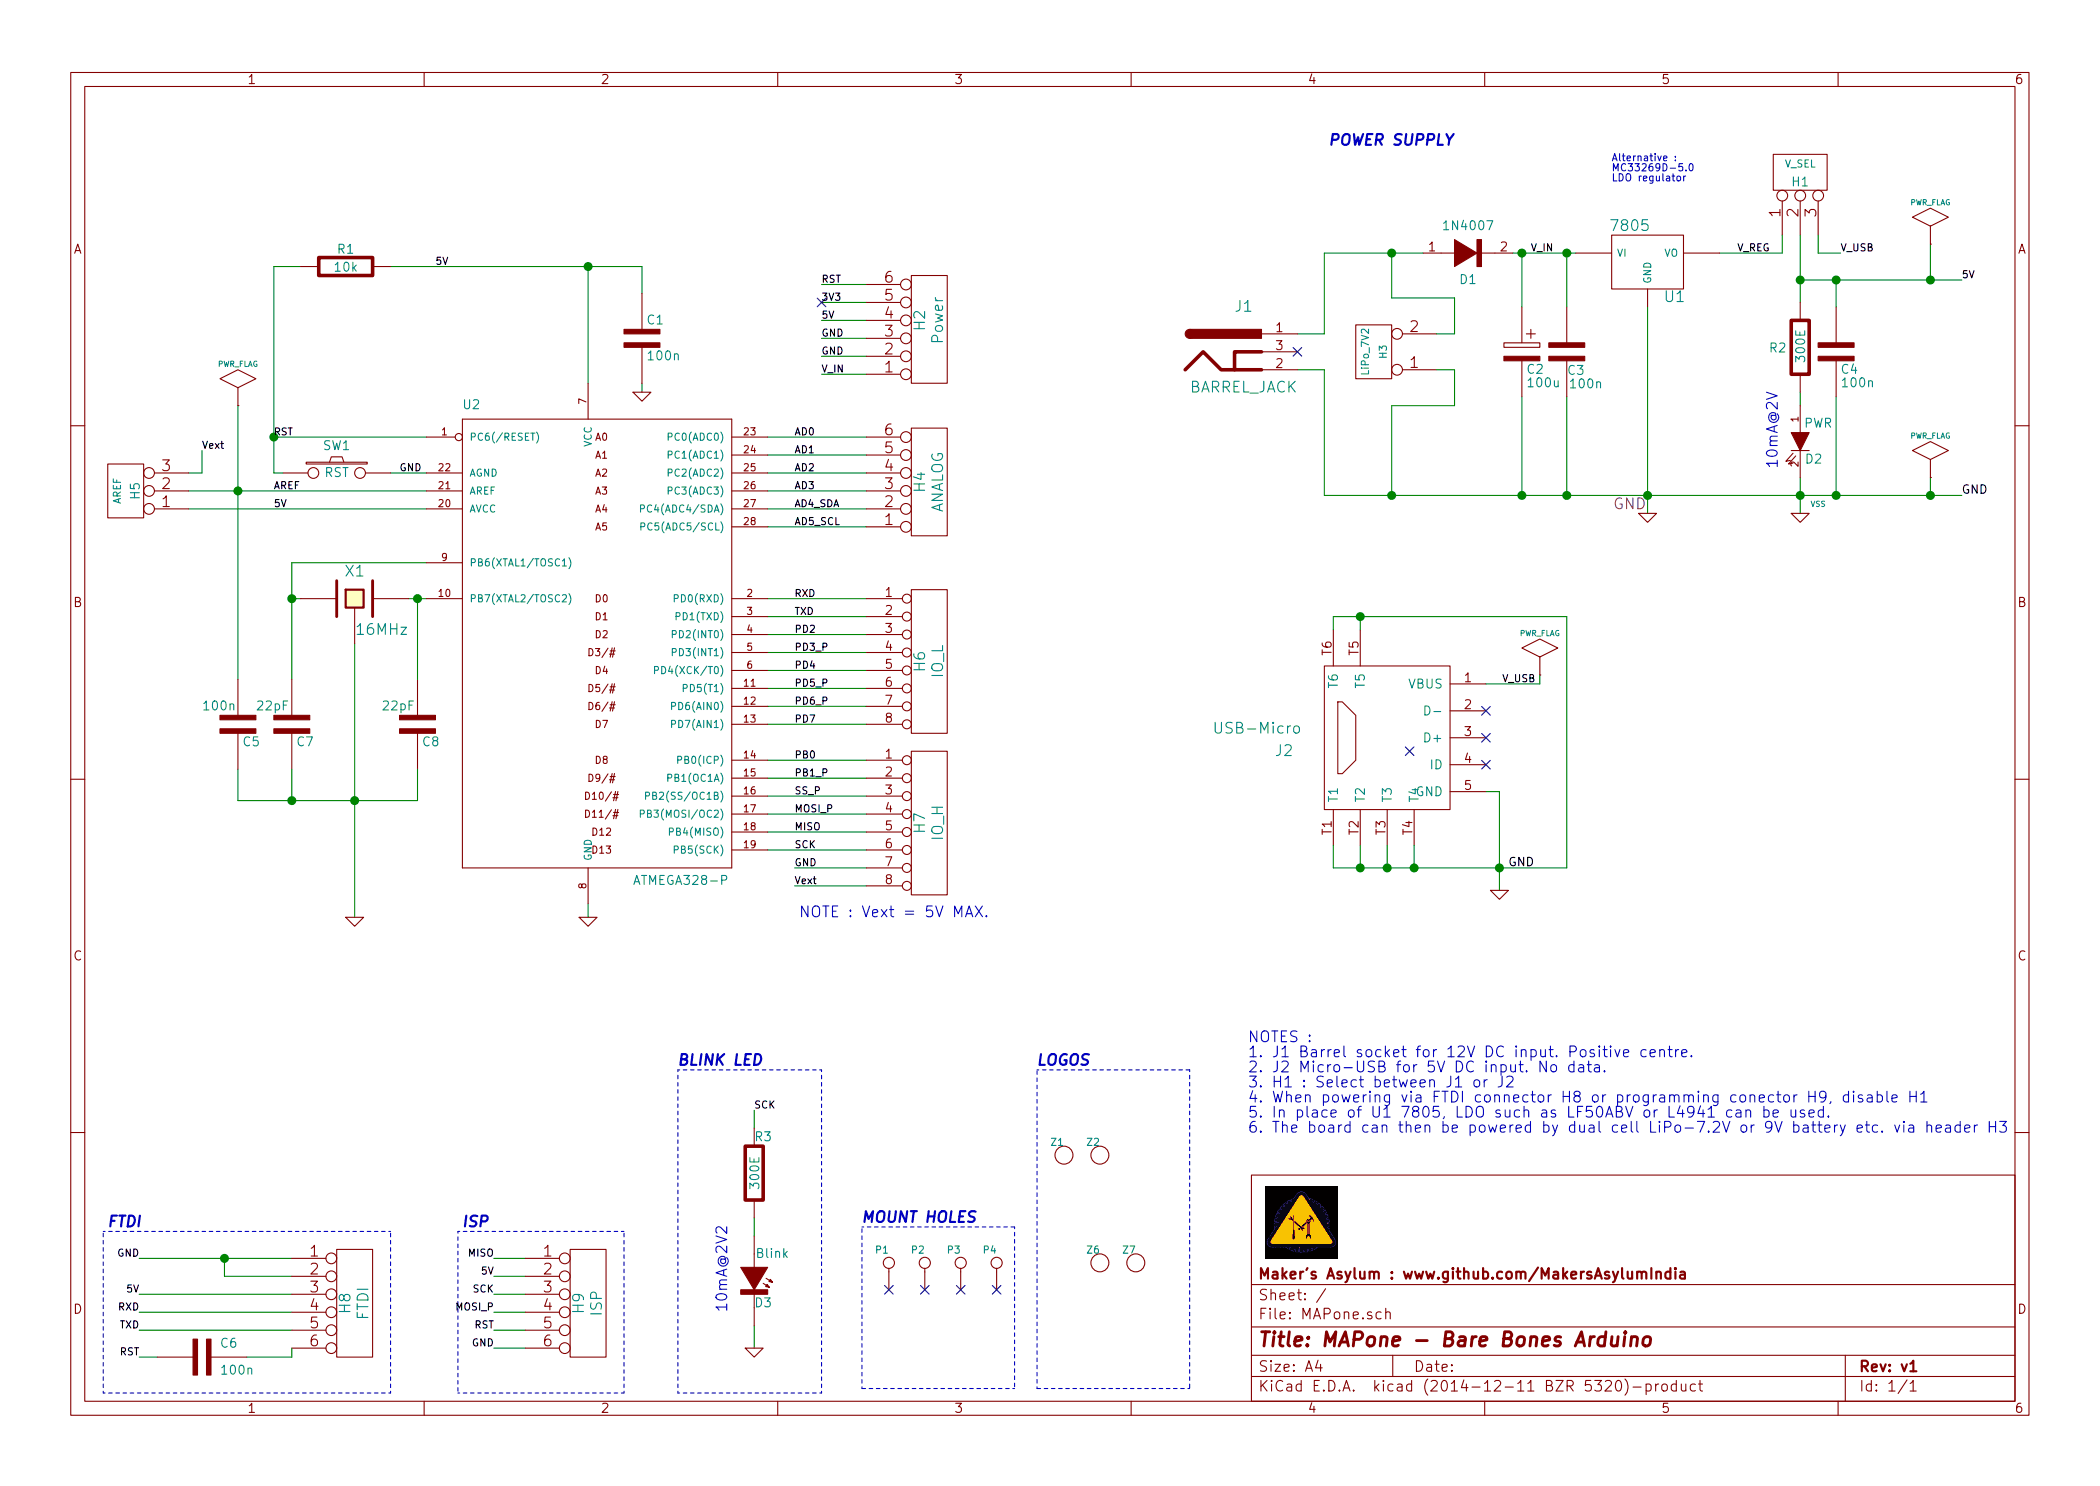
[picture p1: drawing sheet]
EESchema Schematic File Version 2
LIBS:MAPone
LIBS:power
LIBS:MAPone-cache
EELAYER 25 0
EELAYER END
$Descr A4 11693 8268
encoding utf-8
Sheet 1 1
Title "MAPone - Bare Bones Arduino"
Date ""
Rev "v1"
Comp "Maker's Asylum : www.github.com/MakersAsylumIndia"
Comment1 ""
Comment2 ""
Comment3 ""
Comment4 ""
$EndDescr
Text Notes 8975 1000 0    40   ~ 0
Alternative :\nMC33269D-5.0\nLDO regulator
Wire Wire Line
	7375 2750 10925 2750
Wire Wire Line
	7375 2750 7375 2050
Wire Wire Line
	7375 2050 7225 2050
Wire Wire Line
	1325 4275 1325 4450
Connection ~ 1325 2725
Wire Wire Line
	4200 7375 4200 7500
Wire Wire Line
	4200 6175 4200 6275
Wire Wire Line
	1050 2725 2375 2725
Connection ~ 10025 1550
Wire Wire Line
	10025 1300 10025 1675
Wire Wire Line
	4575 2075 4825 2075
Wire Wire Line
	4575 1875 4825 1875
Wire Wire Line
	4575 1675 4825 1675
Wire Wire Line
	4825 4925 4425 4925
Wire Wire Line
	4275 2725 4825 2725
Wire Wire Line
	4275 2525 4825 2525
Wire Wire Line
	10125 1300 10125 1400
Wire Wire Line
	10125 1400 10250 1400
Connection ~ 10750 2750
Wire Wire Line
	10750 2750 10750 2650
Connection ~ 10225 2750
Wire Wire Line
	10225 2750 10225 2200
Connection ~ 9175 2750
Connection ~ 8725 1400
Wire Wire Line
	10025 2175 10025 2250
Connection ~ 8725 2750
Wire Wire Line
	8725 2750 8725 2200
Wire Wire Line
	8475 2200 8475 2750
Connection ~ 10025 2750
Wire Wire Line
	8475 1400 8475 1700
Wire Wire Line
	9175 1700 9175 2850
Wire Wire Line
	10025 2650 10025 2850
Wire Wire Line
	8725 1400 8725 1700
Wire Wire Line
	10225 1700 10225 1550
Connection ~ 10225 1550
Wire Wire Line
	8425 1400 8775 1400
Wire Notes Line
	2550 6850 3475 6850
Wire Notes Line
	2550 6850 2550 7750
Wire Notes Line
	2550 7750 3475 7750
Wire Notes Line
	3475 7750 3475 6850
Wire Wire Line
	2750 7400 2925 7400
Wire Wire Line
	2750 7200 2925 7200
Wire Wire Line
	2925 7000 2750 7000
Wire Wire Line
	1375 7550 1625 7550
Wire Wire Line
	1625 7550 1625 7500
Wire Wire Line
	1625 7300 775  7300
Connection ~ 1250 7000
Wire Wire Line
	1250 7000 1250 7100
Wire Wire Line
	1250 7100 1625 7100
Wire Wire Line
	4275 4625 4825 4625
Wire Wire Line
	4275 4425 4825 4425
Wire Wire Line
	4275 4225 4825 4225
Wire Wire Line
	4275 3925 4825 3925
Wire Wire Line
	4275 3725 4825 3725
Wire Wire Line
	4275 3525 4825 3525
Wire Wire Line
	4275 3425 4825 3425
Wire Wire Line
	1975 3575 1975 5100
Wire Wire Line
	3575 1475 3575 1625
Connection ~ 1525 2425
Wire Wire Line
	1525 2625 1575 2625
Wire Wire Line
	1525 1475 1525 2625
Wire Wire Line
	4275 2825 4825 2825
Connection ~ 3275 1475
Wire Wire Line
	2375 3125 1625 3125
Wire Wire Line
	2275 3325 2375 3325
Wire Wire Line
	2375 2625 2175 2625
Wire Wire Line
	3275 5025 3275 5100
Wire Wire Line
	1675 3325 1625 3325
Wire Wire Line
	3275 2125 3275 1475
Wire Wire Line
	1525 1475 1675 1475
Wire Wire Line
	2375 2425 1525 2425
Wire Wire Line
	3575 2125 3575 2175
Wire Wire Line
	2375 2825 1050 2825
Wire Wire Line
	4275 3325 4825 3325
Wire Wire Line
	2175 1475 3575 1475
Wire Wire Line
	1625 3125 1625 3775
Wire Wire Line
	4275 3625 4825 3625
Wire Wire Line
	4275 3825 4825 3825
Wire Wire Line
	4275 4025 4825 4025
Wire Wire Line
	4275 4325 4825 4325
Wire Wire Line
	4275 4525 4825 4525
Wire Wire Line
	4275 4725 4825 4725
Wire Wire Line
	775  7000 1625 7000
Wire Wire Line
	1625 7200 775  7200
Wire Wire Line
	1625 7400 775  7400
Wire Wire Line
	875  7550 775  7550
Wire Wire Line
	2750 7100 2925 7100
Wire Wire Line
	2750 7300 2925 7300
Wire Wire Line
	2750 7500 2925 7500
Wire Notes Line
	2175 7750 2175 6850
Wire Notes Line
	2175 7750 575  7750
Wire Notes Line
	575  7750 575  6850
Wire Notes Line
	575  6850 2175 6850
Connection ~ 8475 2750
Wire Wire Line
	4275 2425 4825 2425
Wire Wire Line
	4275 2625 4825 2625
Wire Wire Line
	4825 4825 4425 4825
Wire Wire Line
	4275 2925 4825 2925
Wire Wire Line
	4575 1575 4825 1575
Wire Wire Line
	4575 1775 4825 1775
Wire Wire Line
	4575 1975 4825 1975
Wire Wire Line
	9925 1300 9925 1400
Wire Wire Line
	9925 1400 9575 1400
Wire Wire Line
	10025 1550 10925 1550
Wire Wire Line
	1050 2625 1125 2625
Wire Wire Line
	1125 2625 1125 2500
Wire Wire Line
	4200 6775 4200 6875
Wire Wire Line
	10750 1350 10750 1550
Connection ~ 10750 1550
Wire Wire Line
	1325 2250 1325 3775
$Comp
L C_CPL C5
U 1 1
P 1325 4025
F 0 "C5" V 1425 4050 50  0000 L CNN
F 1 "100n" V 1225 3825 50  0000 L CNN
F 2 "MAPone.pretty:C_0805_HandSoldering" H 1325 4025 60  0001 C CNN
F 3 "" H 1325 4025 60  0001 C CNN
	1    1325 4025
	0    1    1    0   
$EndComp
$Comp
L PWR_FLAG #FLG01
U 1 1
P 1325 2250
F 0 "#FLG01" H 1325 2520 30  0001 C CNN
F 1 "PWR_FLAG" H 1325 2480 30  0000 C CNN
F 2 "" H 1325 2250 60  0001 C CNN
F 3 "" H 1325 2250 60  0001 C CNN
	1    1325 2250
	1    0    0    -1  
$EndComp
$Comp
L PWR_FLAG #FLG02
U 1 1
P 10750 1350
F 0 "#FLG02" H 10750 1620 30  0001 C CNN
F 1 "PWR_FLAG" H 10750 1580 30  0000 C CNN
F 2 "" H 10750 1350 60  0001 C CNN
F 3 "" H 10750 1350 60  0001 C CNN
	1    10750 1350
	1    0    0    -1  
$EndComp
NoConn ~ 4575 1675
Text Label 4200 6175 0    40   ~ 0
SCK
$Comp
L GND #PWR03
U 1 1
P 4200 7500
F 0 "#PWR03" H 4200 7500 30  0001 C CNN
F 1 "GND" H 4200 7430 30  0001 C CNN
F 2 "" H 4200 7500 60  0001 C CNN
F 3 "" H 4200 7500 60  0001 C CNN
	1    4200 7500
	1    0    0    -1  
$EndComp
$Comp
L R_CPL R3
U 1 1
P 4200 6525
F 0 "R3" V 4000 6575 50  0000 C CNN
F 1 "300E" H 4200 6525 50  0000 C CNN
F 2 "MAPone.pretty:R_0805_HandSoldering" H 4200 6525 60  0001 C CNN
F 3 "" H 4200 6525 60  0001 C CNN
	1    4200 6525
	0    1    1    0   
$EndComp
$Comp
L LED_CPL D3
U 1 1
P 4200 7125
F 0 "D3" V 4325 7175 50  0000 C CNN
F 1 "Blink" V 4050 7225 50  0000 C CNN
F 2 "MAPone.pretty:LED-3MM" H 4200 7125 60  0001 C CNN
F 3 "" H 4200 7125 60  0001 C CNN
	1    4200 7125
	0    1    1    0   
$EndComp
Text Label 1525 2725 0    40   ~ 0
AREF
Text Label 1125 2500 0    40   ~ 0
Vext
$Comp
L CONN_3 H5
U 1 1
P 700 2725
F 0 "H5" V 650 2725 50  0000 C CNN
F 1 "AREF" V 750 2725 40  0000 C CNN
F 2 "MAPone.pretty:Header_A_REF" H 700 2725 60  0001 C CNN
F 3 "" H 700 2725 60  0001 C CNN
	1    700  2725
	-1   0    0    1   
$EndComp
Text Label 2225 2625 0    40   ~ 0
GND
Text Label 4575 1675 0    40   ~ 0
3V3
Text Label 4575 2075 0    40   ~ 0
V_IN
Text Label 4575 1975 0    40   ~ 0
GND
Text Label 4575 1875 0    40   ~ 0
GND
Text Label 4575 1775 0    40   ~ 0
5V
Text Label 4575 1575 0    40   ~ 0
RST
$Comp
L CONN_6 H2
U 1 1
P 5175 1825
F 0 "H2" V 5125 1775 60  0000 C CNN
F 1 "Power" V 5225 1775 60  0000 C CNN
F 2 "MAPone.pretty:Socket_Strip_Straight_1x06" H 5175 1825 60  0001 C CNN
F 3 "" H 5175 1825 60  0001 C CNN
	1    5175 1825
	1    0    0    1   
$EndComp
$Comp
L CONN_6 H4
U 1 1
P 5175 2675
F 0 "H4" V 5125 2675 60  0000 C CNN
F 1 "ANALOG" V 5225 2675 60  0000 C CNN
F 2 "MAPone.pretty:Socket_Strip_Straight_1x06" H 5175 2675 60  0001 C CNN
F 3 "" H 5175 2675 60  0001 C CNN
	1    5175 2675
	1    0    0    1   
$EndComp
Text Label 4425 2925 0    40   ~ 0
AD5_SCL
Text Label 4425 2725 0    40   ~ 0
AD3
Text Label 4425 2625 0    40   ~ 0
AD2
Text Label 4425 2525 0    40   ~ 0
AD1
Text Label 4425 2425 0    40   ~ 0
AD0
Text Label 4425 4925 0    40   ~ 0
Vext
Text Label 4425 4825 0    40   ~ 0
GND
$Comp
L CONN_8 H7
U 1 1
P 5175 4575
F 0 "H7" V 5125 4575 60  0000 C CNN
F 1 "IO_H" V 5225 4575 60  0000 C CNN
F 2 "MAPone.pretty:Socket_Strip_Straight_1x08" H 5175 4575 60  0001 C CNN
F 3 "" H 5175 4575 60  0001 C CNN
	1    5175 4575
	1    0    0    -1  
$EndComp
$Comp
L CONN_8 H6
U 1 1
P 5175 3675
F 0 "H6" V 5125 3675 60  0000 C CNN
F 1 "IO_L" V 5225 3675 60  0000 C CNN
F 2 "MAPone.pretty:Socket_Strip_Straight_1x08" H 5175 3675 60  0001 C CNN
F 3 "" H 5175 3675 60  0001 C CNN
	1    5175 3675
	1    0    0    -1  
$EndComp
Text Label 10250 1400 0    40   ~ 0
V_USB
$Comp
L CONN_3 H1
U 1 1
P 10025 950
F 0 "H1" V 9975 950 50  0000 C CNN
F 1 "V_SEL" V 10075 950 40  0000 C CNN
F 2 "MAPone.pretty:Header_3" V 10175 950 40  0001 C CNN
F 3 "" H 10025 950 60  0001 C CNN
	1    10025 950 
	0    -1   -1   0   
$EndComp
Text Label 9675 1400 0    40   ~ 0
V_REG
$Comp
L CONN_1 P2
U 1 1
P 5150 7025
F 0 "P2" V 5225 7025 40  0000 L CNN
F 1 "CONN_1" H 5150 7080 30  0001 C CNN
F 2 "MAPone.pretty:vite_3mm" H 5150 7025 60  0001 C CNN
F 3 "" H 5150 7025 60  0001 C CNN
	1    5150 7025
	0    -1   -1   0   
$EndComp
$Comp
L CONN_1 P1
U 1 1
P 4950 7025
F 0 "P1" V 5025 7025 40  0000 L CNN
F 1 "CONN_1" H 4950 7080 30  0001 C CNN
F 2 "MAPone.pretty:vite_3mm" H 4950 7025 60  0001 C CNN
F 3 "" H 4950 7025 60  0001 C CNN
	1    4950 7025
	0    -1   -1   0   
$EndComp
Text Notes 7400 800  0    60   Italic 12
POWER SUPPLY
$Comp
L C_Polarized_CPL C2
U 1 1
P 8475 1950
F 0 "C2" V 8575 1975 50  0000 L CNN
F 1 "100u" V 8650 1975 50  0000 L CNN
F 2 "MAPone.pretty:Elko_vert_11.2x6.3mm_RM2.5" H 8475 1950 60  0001 C CNN
F 3 "" H 8475 1950 60  0001 C CNN
	1    8475 1950
	0    1    1    0   
$EndComp
$Comp
L R_CPL R2
U 1 1
P 10025 1925
F 0 "R2" V 10025 2050 50  0000 C CNN
F 1 "300E" H 10030 1920 50  0000 C CNN
F 2 "MAPone.pretty:R_0805_HandSoldering" H 10025 1925 60  0001 C CNN
F 3 "" H 10025 1925 60  0001 C CNN
	1    10025 1925
	0    -1   -1   0   
$EndComp
$Comp
L LED D2
U 1 1
P 10025 2450
F 0 "D2" V 10125 2525 50  0000 C CNN
F 1 "PWR" V 9925 2550 50  0000 C CNN
F 2 "MAPone.pretty:LED-3MM" H 10025 2450 60  0001 C CNN
F 3 "" H 10025 2450 60  0001 C CNN
	1    10025 2450
	0    1    1    0   
$EndComp
$Comp
L GND #PWR04
U 1 1
P 9175 2850
F 0 "#PWR04" H 9175 2850 30  0001 C CNN
F 1 "GND" H 9175 2780 30  0001 C CNN
F 2 "" H 9175 2850 60  0001 C CNN
F 3 "" H 9175 2850 60  0001 C CNN
F 4 "GND" H 9075 2900 60  0000 C CNN "Field1"
	1    9175 2850
	1    0    0    -1  
$EndComp
$Comp
L VSS #PWR05
U 1 1
P 10025 2850
F 0 "#PWR05" H 10025 2850 30  0001 C CNN
F 1 "VSS" H 10125 2900 30  0000 C CNN
F 2 "" H 10025 2850 60  0001 C CNN
F 3 "" H 10025 2850 60  0001 C CNN
	1    10025 2850
	1    0    0    -1  
$EndComp
$Comp
L C_CPL C3
U 1 1
P 8725 1950
F 0 "C3" V 8625 1850 50  0000 L CNN
F 1 "100n" V 8550 1750 50  0000 L CNN
F 2 "MAPone.pretty:C_0805_HandSoldering" H 8725 1950 60  0001 C CNN
F 3 "" H 8725 1950 60  0001 C CNN
	1    8725 1950
	0    -1   -1   0   
$EndComp
Text Label 10925 2750 0    47   ~ 0
GND
Text Label 10925 1550 0    40   ~ 0
5V
Text Label 8525 1400 0    40   ~ 0
V_IN
$Comp
L 7805 U1
U 1 1
P 9175 1450
F 0 "U1" H 9325 1254 60  0000 C CNN
F 1 "7805" H 9075 1650 60  0000 C CNN
F 2 "MAPone.pretty:LM78XXV" H 9175 1450 60  0001 C CNN
F 3 "" H 9175 1450 60  0001 C CNN
	1    9175 1450
	1    0    0    -1  
$EndComp
$Comp
L C_CPL C4
U 1 1
P 10225 1950
F 0 "C4" V 10325 1975 50  0000 L CNN
F 1 "100n" V 10400 1975 50  0000 L CNN
F 2 "MAPone.pretty:C_0805_HandSoldering" H 10225 1950 60  0001 C CNN
F 3 "" H 10225 1950 60  0001 C CNN
	1    10225 1950
	0    1    1    0   
$EndComp
$Comp
L PWR_FLAG #FLG06
U 1 1
P 10750 2650
F 0 "#FLG06" H 10750 2920 30  0001 C CNN
F 1 "PWR_FLAG" H 10750 2880 30  0000 C CNN
F 2 "" H 10750 2650 60  0001 C CNN
F 3 "" H 10750 2650 60  0001 C CNN
	1    10750 2650
	1    0    0    -1  
$EndComp
Text Notes 2575 6825 0    60   Italic 12
ISP
Text Notes 600  6825 0    60   Italic 12
FTDI
Text Label 775  7200 2    40   ~ 0
5V
Text Label 775  7550 2    40   ~ 0
RST
$Comp
L C_CPL C6
U 1 1
P 1125 7550
F 0 "C6" H 1225 7625 50  0000 L CNN
F 1 "100n" H 1225 7475 50  0000 L CNN
F 2 "MAPone.pretty:C_0805_HandSoldering" H 1125 7550 60  0001 C CNN
F 3 "" H 1125 7550 60  0001 C CNN
	1    1125 7550
	1    0    0    -1  
$EndComp
$Comp
L CONN_6 H8
U 1 1
P 1975 7250
F 0 "H8" V 1925 7250 60  0000 C CNN
F 1 "FTDI" V 2025 7250 60  0000 C CNN
F 2 "MAPone.pretty:Header_FTDI" H 1975 7250 60  0001 C CNN
F 3 "" H 1975 7250 60  0001 C CNN
	1    1975 7250
	1    0    0    -1  
$EndComp
Text Label 775  7000 2    40   ~ 0
GND
Text Label 775  7400 2    40   ~ 0
TXD
Text Label 775  7300 2    40   ~ 0
RXD
$Comp
L CONN_6 H9
U 1 1
P 3275 7250
F 0 "H9" V 3225 7250 60  0000 C CNN
F 1 "ISP" V 3325 7250 60  0000 C CNN
F 2 "MAPone.pretty:Header_ICSP" H 3275 7250 60  0001 C CNN
F 3 "" H 3275 7250 60  0001 C CNN
	1    3275 7250
	1    0    0    -1  
$EndComp
Text Label 2750 7000 2    40   ~ 0
MISO
Text Label 2750 7200 2    40   ~ 0
SCK
Text Label 2750 7400 2    40   ~ 0
RST
Text Label 2750 7100 2    40   ~ 0
5V
Text Label 2750 7500 2    40   ~ 0
GND
Text Label 2750 7300 2    40   ~ 0
MOSI_P
Text Label 4425 3525 0    40   ~ 0
PD2
Text Label 4425 3625 0    40   ~ 0
PD3_P
Text Label 4425 3725 0    40   ~ 0
PD4
Text Label 4425 3825 0    40   ~ 0
PD5_P
Text Label 4425 3925 0    40   ~ 0
PD6_P
Text Label 4425 4025 0    40   ~ 0
PD7
Text Label 4425 4225 0    40   ~ 0
PB0
Text Label 4425 4325 0    40   ~ 0
PB1_P
Text Label 4425 4425 0    40   ~ 0
SS_P
Text Label 4425 4525 0    40   ~ 0
MOSI_P
Text Label 4425 4625 0    40   ~ 0
MISO
Text Label 4425 4725 0    40   ~ 0
SCK
Text Label 1525 2825 0    40   ~ 0
5V
Text Label 2425 1475 0    40   ~ 0
5V
$Comp
L GND #PWR07
U 1 1
P 3575 2175
F 0 "#PWR07" H 3575 2175 30  0001 C CNN
F 1 "GND" H 3575 2105 30  0001 C CNN
F 2 "" H 3575 2175 60  0001 C CNN
F 3 "" H 3575 2175 60  0001 C CNN
	1    3575 2175
	1    0    0    -1  
$EndComp
$Comp
L C_CPL C1
U 1 1
P 3575 1875
F 0 "C1" V 3475 1900 50  0000 L CNN
F 1 "100n" V 3675 1900 50  0000 L CNN
F 2 "MAPone.pretty:C_0805_HandSoldering" H 3575 1875 60  0001 C CNN
F 3 "" H 3575 1875 60  0001 C CNN
	1    3575 1875
	0    1    1    0   
$EndComp
Text Label 1525 2425 0    39   ~ 0
RST
$Comp
L SW_PUSH SW1
U 1 1
P 1875 2625
F 0 "SW1" H 1875 2775 50  0000 C CNN
F 1 "RST" H 1875 2625 50  0000 C CNN
F 2 "MAPone.pretty:SW-PB" H 1875 2625 60  0001 C CNN
F 3 "http://industrial.panasonic.com/www-data/pdf/ATK0000/ATK0000CE32.pdf" H 1875 2625 60  0001 C CNN
F 4 "P10884S-ND" H 1875 2625 60  0001 C CNN "DigiKey"
	1    1875 2625
	-1   0    0    -1  
$EndComp
Text Label 4425 2825 0    39   ~ 0
AD4_SDA
Text Label 4425 3425 0    39   ~ 0
TXD
Text Label 4425 3325 0    39   ~ 0
RXD
$Comp
L GND #PWR08
U 1 1
P 3275 5100
F 0 "#PWR08" H 3275 5100 30  0001 C CNN
F 1 "GND" H 3275 5030 30  0001 C CNN
F 2 "" H 3275 5100 60  0001 C CNN
F 3 "" H 3275 5100 60  0001 C CNN
	1    3275 5100
	1    0    0    -1  
$EndComp
$Comp
L GND #PWR09
U 1 1
P 1975 5100
F 0 "#PWR09" H 1975 5100 30  0001 C CNN
F 1 "GND" H 1975 5030 30  0001 C CNN
F 2 "" H 1975 5100 60  0001 C CNN
F 3 "" H 1975 5100 60  0001 C CNN
	1    1975 5100
	1    0    0    -1  
$EndComp
$Comp
L R_CPL R1
U 1 1
P 1925 1475
F 0 "R1" H 1925 1375 50  0000 C CNN
F 1 "10k" H 1925 1475 50  0000 C CNN
F 2 "MAPone.pretty:R_0805_HandSoldering" H 1925 1475 60  0001 C CNN
F 3 "" H 1925 1475 60  0001 C CNN
	1    1925 1475
	-1   0    0    1   
$EndComp
$Comp
L CRYSTAL X1
U 1 1
P 1975 3325
F 0 "X1" H 1975 3475 60  0000 C CNN
F 1 "16MHz" H 2125 3150 60  0000 C CNN
F 2 "MAPone.pretty:Crystal_HC49-U_Vertical_3Pin" H 1975 3325 60  0001 C CNN
F 3 "http://search.murata.co.jp/Ceramy/image/img/w_hinm/L0430E.pdf" H 1975 3325 60  0001 C CNN
F 4 "490-1214-ND" H 1975 3325 60  0001 C CNN "DigiKey"
	1    1975 3325
	1    0    0    -1  
$EndComp
$Comp
L ATMEGA8-P U2
U 1 1
P 3275 3525
F 0 "U2" H 2575 4775 50  0000 L BNN
F 1 "ATMEGA328-P" H 3525 2125 50  0000 L BNN
F 2 "MAPone.pretty:DIP-28__300_ELL_ZIF" H 3775 2050 50  0001 C CNN
F 3 "" H 3275 3525 60  0001 C CNN
	1    3275 3525
	1    0    0    -1  
$EndComp
$Comp
L D_CPL D1
U 1 1
P 8175 1400
F 0 "D1" H 8175 1250 50  0000 C CNN
F 1 "1N4007" H 8175 1550 50  0000 C CNN
F 2 "MAPone.pretty:Diode_DO-41_SOD81_Vertical_KathodeUp" H 8245 1400 60  0001 C CNN
F 3 "" H 8245 1400 60  0000 C CNN
	1    8175 1400
	1    0    0    -1  
$EndComp
Connection ~ 8475 1400
Wire Wire Line
	7925 1400 7375 1400
Wire Wire Line
	7375 1400 7375 1850
Wire Wire Line
	7375 1850 7225 1850
$Comp
L BARREL_JACK J1
U 1 1
P 6925 1950
F 0 "J1" H 6925 2200 60  0000 C CNN
F 1 "BARREL_JACK" H 6925 1750 60  0000 C CNN
F 2 "MAPone.pretty:JACK_ALIM" H 6925 1950 60  0001 C CNN
F 3 "" H 6925 1950 60  0000 C CNN
	1    6925 1950
	1    0    0    -1  
$EndComp
$Comp
L USB-Micro J2
U 1 1
P 7725 4100
F 0 "J2" H 7150 4025 60  0000 C CNN
F 1 "USB-Micro" H 7000 4150 60  0000 C CNN
F 2 "MAPone.pretty:USB_B_Micro" H 7725 4100 60  0001 C CNN
F 3 "" H 7725 4100 60  0000 C CNN
	1    7725 4100
	1    0    0    -1  
$EndComp
Wire Notes Line
	3775 7750 3775 5950
Wire Notes Line
	3775 5950 4575 5950
Wire Notes Line
	4575 5950 4575 7750
Wire Notes Line
	4575 7750 3775 7750
Text Notes 3775 5925 0    60   Italic 12
BLINK LED
Wire Notes Line
	4800 7725 4800 6825
Wire Notes Line
	4800 6825 5650 6825
Wire Notes Line
	5650 6825 5650 7725
Wire Notes Line
	5650 7725 4800 7725
Text Notes 4800 6800 0    60   Italic 12
MOUNT HOLES
$Comp
L CONN_1 P3
U 1 1
P 5350 7025
F 0 "P3" V 5425 7025 40  0000 L CNN
F 1 "CONN_1" H 5350 7080 30  0001 C CNN
F 2 "MAPone.pretty:vite_3mm" H 5350 7025 60  0001 C CNN
F 3 "" H 5350 7025 60  0001 C CNN
	1    5350 7025
	0    -1   -1   0   
$EndComp
$Comp
L CONN_1 P4
U 1 1
P 5550 7025
F 0 "P4" V 5625 7025 40  0000 L CNN
F 1 "CONN_1" H 5550 7080 30  0001 C CNN
F 2 "MAPone.pretty:vite_3mm" H 5550 7025 60  0001 C CNN
F 3 "" H 5550 7025 60  0001 C CNN
	1    5550 7025
	0    -1   -1   0   
$EndComp
NoConn ~ 4950 7175
NoConn ~ 5150 7175
NoConn ~ 5350 7175
NoConn ~ 5550 7175
NoConn ~ 7225 1950
NoConn ~ 7850 4175
NoConn ~ 8275 3950
NoConn ~ 8275 4100
NoConn ~ 8275 4250
Wire Wire Line
	7425 4700 7425 4825
Wire Wire Line
	7425 4825 8725 4825
Wire Wire Line
	8725 4825 8725 3425
Wire Wire Line
	8725 3425 7425 3425
Wire Wire Line
	7425 3425 7425 3500
Wire Wire Line
	7575 3500 7575 3425
Connection ~ 7575 3425
Wire Wire Line
	7575 4700 7575 4825
Connection ~ 7575 4825
Wire Wire Line
	7725 4700 7725 4825
Connection ~ 7725 4825
Wire Wire Line
	7875 4700 7875 4825
Connection ~ 7875 4825
Wire Wire Line
	8275 4400 8350 4400
Wire Wire Line
	8350 4400 8350 4950
Connection ~ 8350 4825
$Comp
L GND #PWR010
U 1 1
P 8350 4950
F 0 "#PWR010" H 8350 4950 30  0001 C CNN
F 1 "GND" H 8350 4880 30  0001 C CNN
F 2 "" H 8350 4950 60  0000 C CNN
F 3 "" H 8350 4950 60  0000 C CNN
	1    8350 4950
	1    0    0    -1  
$EndComp
Text Label 8400 4825 0    47   ~ 0
GND
Wire Wire Line
	8275 3800 8575 3800
Text Label 8550 3800 2    40   ~ 0
V_USB
$Comp
L C_CPL C7
U 1 1
P 1625 4025
F 0 "C7" V 1725 4050 50  0000 L CNN
F 1 "22pF" V 1525 3825 50  0000 L CNN
F 2 "MAPone.pretty:C_0805_HandSoldering" H 1625 4025 60  0001 C CNN
F 3 "" H 1625 4025 60  0001 C CNN
	1    1625 4025
	0    1    1    0   
$EndComp
$Comp
L C_CPL C8
U 1 1
P 2325 4025
F 0 "C8" V 2425 4050 50  0000 L CNN
F 1 "22pF" V 2225 3825 50  0000 L CNN
F 2 "MAPone.pretty:C_0805_HandSoldering" H 2325 4025 60  0001 C CNN
F 3 "" H 2325 4025 60  0001 C CNN
	1    2325 4025
	0    1    1    0   
$EndComp
Wire Wire Line
	2325 3775 2325 3325
Connection ~ 2325 3325
Connection ~ 1625 3325
Wire Wire Line
	1625 4275 1625 4450
Wire Wire Line
	1325 4450 2325 4450
Connection ~ 1975 4450
Wire Wire Line
	2325 4450 2325 4275
Connection ~ 1625 4450
$Comp
L PWR_FLAG #FLG011
U 1 1
P 8575 3750
F 0 "#FLG011" H 8575 4020 30  0001 C CNN
F 1 "PWR_FLAG" H 8575 3980 30  0000 C CNN
F 2 "" H 8575 3750 60  0001 C CNN
F 3 "" H 8575 3750 60  0001 C CNN
	1    8575 3750
	1    0    0    -1  
$EndComp
Wire Wire Line
	8575 3800 8575 3750
Text Notes 4450 5100 0    60   ~ 0
NOTE : Vext = 5V MAX.
Text Notes 6950 6300 0    60   ~ 0
NOTES :\n1. J1 Barrel socket for 12V DC input. Positive centre.\n2. J2 Micro-USB for 5V DC input. No data.\n3. H1 : Select between J1 or J2\n4. When powering via FTDI connector H8 or programming conector H9, disable H1\n5. In place of U1 7805, LDO such as LF50ABV or L4941 can be used. \n6. The board can then be powered by dual cell LiPo-7.2V or 9V battery etc. via header H3
Text Notes 9900 2600 1    60   ~ 0
10mA@2V
Text Notes 4050 7300 1    60   ~ 0
10mA@2V2
$Comp
L CONN_2 H3
U 1 1
P 7650 1950
F 0 "H3" V 7600 1950 40  0000 C CNN
F 1 "LiPo_7V2" V 7700 1950 40  0000 C CNN
F 2 "MAPone.pretty:Pin_Header_Straight_1x02" H 7650 1950 60  0001 C CNN
F 3 "" H 7650 1950 60  0000 C CNN
	1    7650 1950
	-1   0    0    1   
$EndComp
$Comp
L SCREW Z6
U 1 1
P 6125 7025
F 0 "Z6" V 6200 7025 40  0000 L CNN
F 1 "CONN_1" H 6125 7080 30  0001 C CNN
F 2 "MAPone:OSHW_6mm" H 6125 7025 60  0001 C CNN
F 3 "" H 6125 7025 60  0001 C CNN
	1    6125 7025
	0    -1   -1   0   
$EndComp
Wire Notes Line
	5775 5950 6625 5950
Wire Notes Line
	6625 7725 5775 7725
Text Notes 5775 5925 0    60   Italic 12
LOGOS
$Comp
L SCREW Z7
U 1 1
P 6325 7025
F 0 "Z7" V 6400 7025 40  0000 L CNN
F 1 "CONN_1" H 6325 7080 30  0001 C CNN
F 2 "MAPone:OSHW_6mm" H 6325 7025 60  0001 C CNN
F 3 "" H 6325 7025 60  0001 C CNN
	1    6325 7025
	0    -1   -1   0   
$EndComp
Wire Notes Line
	5775 7725 5775 5950
Wire Notes Line
	6625 5950 6625 7725
$Comp
L SCREW Z2
U 1 1
P 6125 6425
F 0 "Z2" V 6200 6425 40  0000 L CNN
F 1 "CONN_1" H 6125 6480 30  0001 C CNN
F 2 "MAPone.pretty:MA_Logo2" H 6125 6425 60  0001 C CNN
F 3 "" H 6125 6425 60  0001 C CNN
	1    6125 6425
	0    -1   -1   0   
$EndComp
$Comp
L SCREW Z1
U 1 1
P 5925 6425
F 0 "Z1" V 6000 6425 40  0000 L CNN
F 1 "CONN_1" H 5925 6480 30  0001 C CNN
F 2 "MAPone.pretty:MA_Logo2" H 5925 6425 60  0001 C CNN
F 3 "" H 5925 6425 60  0001 C CNN
	1    5925 6425
	0    -1   -1   0   
$EndComp
Wire Wire Line
	8000 1850 8100 1850
Wire Wire Line
	8100 1850 8100 1650
Wire Wire Line
	8100 1650 7750 1650
Wire Wire Line
	7750 1650 7750 1400
Connection ~ 7750 1400
Wire Wire Line
	8000 2050 8100 2050
Wire Wire Line
	8100 2050 8100 2250
Wire Wire Line
	8100 2250 7750 2250
Wire Wire Line
	7750 2250 7750 2750
Connection ~ 7750 2750
$EndSCHEMATC
